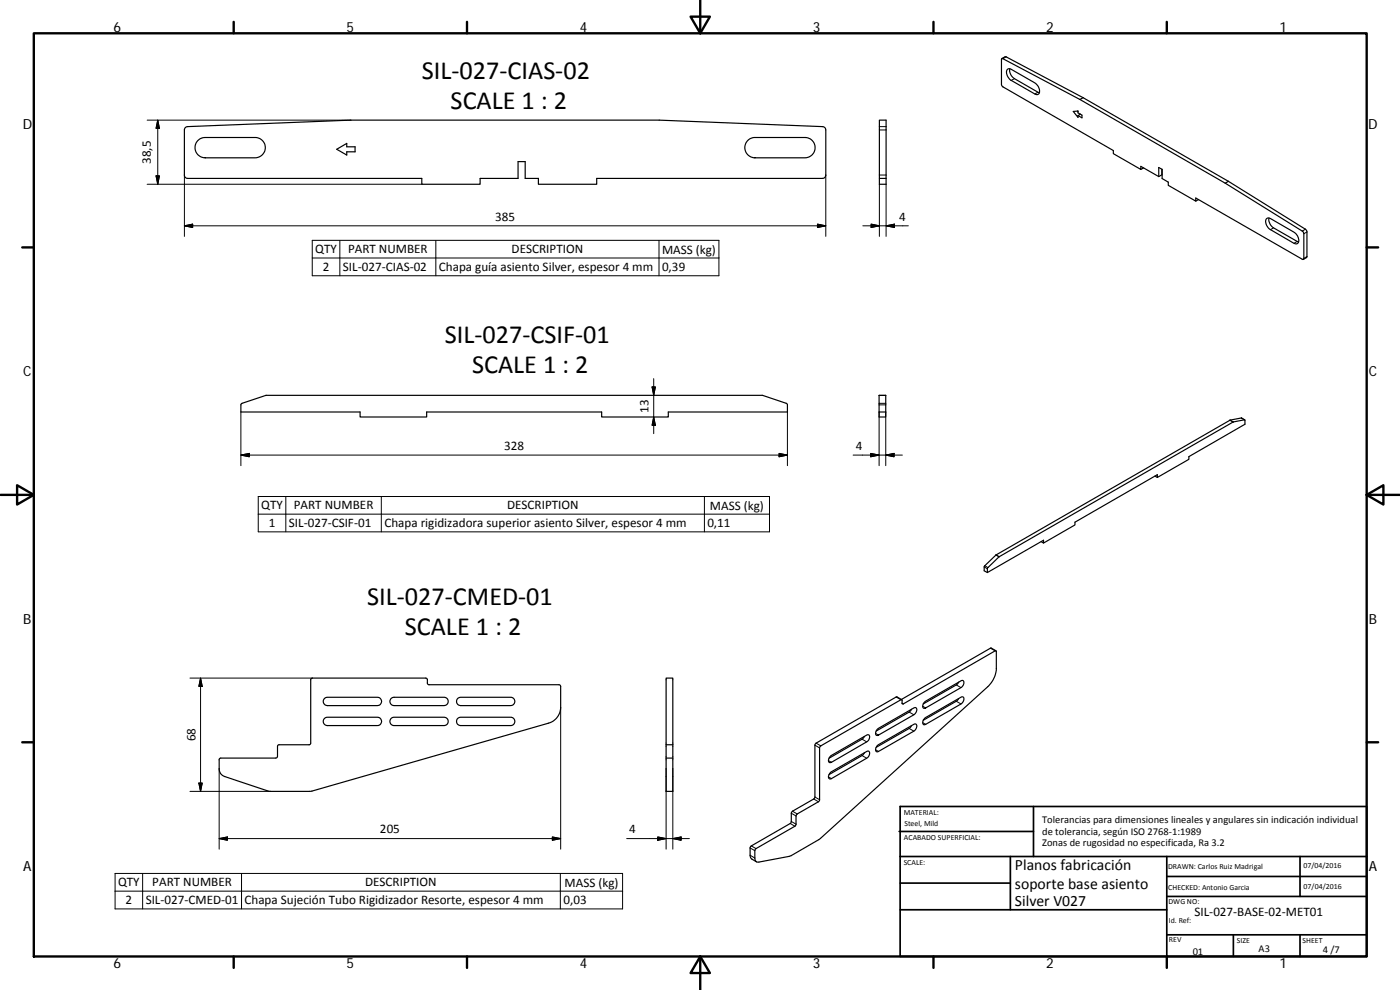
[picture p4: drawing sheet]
<svg xmlns="http://www.w3.org/2000/svg" width="420mm" height="297mm" viewBox="0 0 420 297" stroke-linecap="round" stroke-linejoin="round" font-family="sans-serif">
<g fill="none" stroke="#000" stroke-width=".36">
<path d="M300.7 17.6l1.3-.5 23.1 12.2M55.7 38.2l.6-.2 49-2h92.5l49.1 2 .7 .4 .2 .6v13.5l-.2 .6-.8 .4h-67.7v1.8h-17.5v-1.8h-4v-5h-2.1v5h-11.4v1.8h-17.5v-1.8h-70.3l-.8-.4-.2-.6v-13.5zM263.9 36h2v17.5h-2zM302.3 20.8l.5-.2 .7 .2 7.1 4.1a2.5 2.5 0 0 1 1 3.4h-.8l-7.3-4.2a2.72 2.72 0 0 1-1.2-3.3zM303.1 20.6a2.91 2.91 0 0 0 1.4 3l7.4 4.2M322.1 33.4l1.4-.1v.6l1.2 .6v.8l-1.2-.6v.5zM323.4 33.3l.1 .2M324.1 34.2l.1 .1-.7 .4M324.1 29.8l43.6 25.2M324.1 29.8l-23.2-12.3-.3 .2v7.7l.3 .6 33.2 19.2v.9l8.3 4.7v-.9l5.4 3.1M325.1 29.3l43.5 25.1M325.1 29.3l-1 .5"/>
<path d="M59.3 42.2l.7-.5 1.2-.4h15.4a3 3 0 0 1 3 3 3 3 0 0 1-3 3h-15a3.1 3.1 0 0 1-2.8-1.8 3.1 3.1 0 0 1 .5-3.3zM101.1 44.8l3-1.8v1h2.5v1.6h-2.5v.9zM224.4 42.2l.6-.5 1.2-.4h15.4a3 3 0 0 1 3 3 3 3 0 0 1-3 3h-15a3.1 3.1 0 0 1-2.8-1.8 3.1 3.1 0 0 1 .6-3.3zM263.9 53.5v1.8h2v-1.8M343.2 50.4l-.8 .4M347.8 53v-2.8l1 .6v2.8l1.8 1.1v.9l8.3 4.7v-.9l32.3 18.4 .1-7.8-.3-.6-23.3-14.4M348.7 50.8v1.7l-.9 .5M359.7 59.9l-.8 .4M368.6 54.4l-.9 .6M368.6 54.4l23.3 14.5 .3 .5v7.7l-1 .7M380.1 65.7l.5-.3 .7 .2 7 4.1a2.47 2.47 0 0 1 1.1 3.3l-.6 .2-.5-.2-7-4.1a2.67 2.67 0 0 1-1.2-3.2zM380.8 65.4a3.1 3.1 0 0 0 1.4 3l7.5 4.2"/>
<path d="M263.8 118.6h2v6.5h-2zM72.4 121.2l7.5-2.6h148.8l7.4 2.5 .2 .4v2.1h-35.7v1.5h-20v-1.5h-52.6v1.5h-19.9v-1.5h-35.8zM263.8 123.6h2M373.6 126l-1.1-.6-3.3 .6-70.3 40.5-3.5 3.5v1.3l.9 .5M346.6 142.9l.7 .4M296.4 170.4l3.4-3.3 70.2-40.5 3.6-.6v1.3l-16.8 9.7v.8l-9.5 5.5v-.9l-24.7 14.3v.8l-9.4 5.4v-.8l-16.9 9.7zM312.5 162.5l.7 .4M298.9 195.3l-1.6-.8-26.8 15.4M97.3 215.6l1-.4h15a1.25 1.25 0 0 1 1.2 1.3 1.25 1.25 0 0 1-1.2 1.2h-15a1.25 1.25 0 0 1-1.2-.7 1.25 1.25 0 0 1 .2-1.4zM97.3 209.6l1-.4h15a1.25 1.25 0 0 1 1.2 1.3 1.25 1.25 0 0 1-1.2 1.2h-15a1.26 1.26 0 0 1-1.2-.7 1.26 1.26 0 0 1 .2-1.4zM117.3 215.6l1-.4h15a1.25 1.25 0 0 1 1.2 1.3 1.25 1.25 0 0 1-1.2 1.2h-15a1.25 1.25 0 0 1-1.2-.7 1.25 1.25 0 0 1 .2-1.4zM117.3 209.6l1-.4h15a1.25 1.25 0 0 1 1.2 1.3 1.25 1.25 0 0 1-1.2 1.2h-15a1.26 1.26 0 0 1-1.2-.7 1.26 1.26 0 0 1 .2-1.4z"/>
<path d="M137.3 209.6l1-.4h15a1.25 1.25 0 0 1 1.2 1.3 1.25 1.25 0 0 1-1.2 1.2h-15a1.26 1.26 0 0 1-1.2-.7 1.26 1.26 0 0 1 .2-1.4zM137.3 215.6l1-.4h15a1.25 1.25 0 0 1 1.2 1.3 1.25 1.25 0 0 1-1.2 1.2h-15a1.25 1.25 0 0 1-1.2-.7 1.25 1.25 0 0 1 .2-1.4zM263.3 218.8l11-6.4a.67 .67 0 0 1 .8 .2 .67 .67 0 0 1-.1 .9l-.7 1-10.7 6.1a.66 .66 0 0 1-.8-.2 .66 .66 0 0 1 .1-.9zM270.6 209.9l-1.6-.8-24.2 14-.2 .4-.2 16-6.8 4.1-.1 3-.3 .4-11.9 7-.1 3.1 .4 .7 1.4 .8M273.5 212.8l-.7 .9-9.9 5.7M273.5 217.7l-.7 .9-9.9 5.6M277.6 210.5l10.8-6.2a.67 .67 0 0 1 .9 .2 .67 .67 0 0 1-.1 .9l-.8 .9-10.6 6.1a.66 .66 0 0 1-.9-.2 .66 .66 0 0 1 .1-.9zM277.6 215.4l10.8-6.2a.66 .66 0 0 1 .9 .2 .66 .66 0 0 1-.1 .9l-.8 .9-10.6 6.1a.67 .67 0 0 1-.9-.2 .67 .67 0 0 1 .1-.9zM287.7 204.7l-.7 .8-9.9 5.7M287.7 209.6l-.5 .7-10.1 5.8M65.8 227.6l.5-.1h16.5l.5-.6v-3l.3-.4 9.5-.1 .1-.5v-18.9l.4-.5h34.2l.4 .3 .1 1.3 .5 .3h39l.5 .6v6.2a5 5 0 0 1-3.7 4.8l-71.4 20.4h-12.6l-13.1-4.4a2.37 2.37 0 0 1-1.7-2.3zM199.9 223.5v-20h2v20"/>
<path d="M199.9 227.5v9.9h2v-9.9M199.9 223.5v4M199.9 223.5h2M199.9 227.5h2M201.9 223.5v4M246.1 224l24.3-14 .3 .1v1l.4 .1 27.7-15.9 .2 .1v5.2a8.1 8.1 0 0 1-2.5 5.4l-50.5 45.8-8.8 5-9.4 1.9a1.04 1.04 0 0 1-1.3-1.2v-2.3l.3-.5 11.8-6.8 .3-.6v-2.5l.3-.5 6.7-4.1zM249.3 231.7l10.8-6.2a.67 .67 0 0 1 .9 .2 .67 .67 0 0 1-.1 .9l-.8 .9-10.6 6.1a.66 .66 0 0 1-.9-.2 .66 .66 0 0 1 .2-.9zM249.3 226.8l10.8-6.2a.67 .67 0 0 1 .9 .2 .67 .67 0 0 1-.1 .9l-.8 .9-10.6 6.1a.67 .67 0 0 1-.9-.2 .67 .67 0 0 1 .2-.9zM259.4 225.9l-.7 .8-9.9 5.7M259.4 221l-.7 .8-9.9 5.7M263.3 223.7l11-6.4a.66 .66 0 0 1 .8 .2 .66 .66 0 0 1-.1 .9l-.7 1-10.7 6.1a.67 .67 0 0 1-.8-.2 .67 .67 0 0 1 .1-.9z"/>
</g>
<g fill="none" stroke="#000" stroke-width=".3">
<path d="M302 17.1l-1 .5M44.2 36h61.1M47.3 36v19.3M47.3 36l.5 2.5h-1zM263.9 39h2M263.9 38h2M304.5 23.6l-1 .5M311.5 27.7l-.9 .5M44.2 55.3h82.4M46.8 52.8h1l-.5 2.5zM55.3 52.5v18.4M247.8 52.5v18.4"/>
<path d="M263.9 55.3v15.6M263.9 52.5h2M265.9 55.3v15.6M55.3 67.8l2.5-.6v1.1zM55.3 67.8h192.5M93.7 72.1h122.1v10.6h-122.1zM93.7 77.4h122.1M102 72.1v10.6M130.8 72.1v10.6M197.8 72.1v10.6M245.3 67.2l2.5 .6-2.5 .5zM258.9 67.8h13.7"/>
<path d="M261.4 67.2l2.5 .6-2.5 .5zM265.9 67.8l2.5-.6v1.1zM382.2 68.4l-.9 .5M389.3 72.4l-1 .6M391.8 68.8l-1 .5M392.2 69.6l-.9 .5M392.2 77l-.9 .5M195.7 116.1h1l-.5 2.5zM196.2 113.6v16.5M263.8 118.6h2M72.3 136.5l2.5-.5v1.1zM72.3 136.5h164"/>
<path d="M72.3 123.6v16.1M196.2 125.1l.5 2.5h-1zM233.8 136l2.5 .5-2.5 .6zM236.3 123.6v16.1M256 136.5h14.8M261.3 136l2.5 .5-2.5 .6zM263.8 121.5h2M263.8 121h2M263.8 123.6v16.1M265.8 136.5l2.5-.5v1.1zM265.8 123.6v16.1M369.1 126.1l.9 .5"/>
<path d="M369.2 126l.9 .6M372.5 125.4l1 .6M77.5 149h153.4v10.6h-153.4zM77.5 154.3h153.4M85.8 149v10.6M114.4 149v10.6M211.4 149v10.6M295.4 170.1l.9 .5M295.6 169.7l.9 .6M298.9 166.5l.9 .6M298.9 166.5l1 .5M297.3 194.5l1.4 .8"/>
<path d="M57 203.5h36.8M60.2 203.5v33.9M60.2 203.5l.5 2.5h-1zM168.3 212.2v42.6M269 209.1l1.4 .9M270.7 211l.4 .2M272.8 213.7l1.5 .8M272.8 218.6l1.5 .8M276.9 211.9l.9 .5M276.9 216.8l.9 .5M287 205.5l1.4 .8M287 210.4l1.4 .8"/>
<path d="M57 237.4h24.2M59.7 234.9h1l-.5 2.5zM65.8 230.7v24.1M199.9 230.7v24.1M201.9 230.7v24.1M244.2 239.7l1.4 .9M244.6 239.1l1.4 .8M244.6 223.6l1.4 .8M244.9 223l1.4 .8M248.6 233.1l.9 .5M248.6 228.2l.9 .5M258.7 226.7l1.4 .8"/>
<path d="M258.7 221.8l1.4 .8M262.8 220l.8 .6M262.8 225l.8 .5M65.8 251.6h102.5M65.8 251.6l2.5-.5v1zM165.8 251.1l2.5 .5-2.5 .5zM188.1 251.6h18.8M197.4 251.1l2.5 .5-2.5 .5zM201.9 251.6l2.5-.5v1zM225.1 256.6l1.4 .9M225.1 254.4l1.4 .8M225.5 253.8l1.4 .8"/>
<path d="M237.2 247.1l1.4 .8M237.5 244l1.4 .8M237.5 246.5l1.4 .8M237.8 243.4l1.5 .8M34.5 262.1h152.3v10.6h-152.3zM34.5 267.4h152.3M42.8 262.1v10.6M72.5 262.1v10.6M168.2 262.1v10.6"/>
</g>
<g fill="none" stroke="#000" stroke-width=".71">
<path d="M10.1 10h400.1v277h-400.1zM70.1 6.6v3.4M140.2 6.6v3.4M207.3 5h5.8l-2.9 5zM210.2 0v10M280.2 6.6v3.4M350.2 6.6v3.4M6.7 74.2h3.4M410.2 74.2h3.4M.2 148.5h9.9M5.1 145.6l5 2.9-5 2.9zM410.2 148.5l5-2.9v5.8z"/>
<path d="M410.2 148.5h9.9M6.7 222.7h3.4M410.2 222.7h3.4M70.1 287v3.4M140.2 287v3.4M210.2 287l2.9 5h-5.8zM210.2 287v10M280.2 287v3.4M350.2 287v3.4"/>
</g>
<g fill="none" stroke="#000" stroke-width=".51">
<path d="M269.8 249.5h40.4M270.1 257h140.1M270.1 242h140.1v45h-140.1zM303.2 257v16M310.2 242v15M350.2 257v30M390.2 257v12M270.1 273h80.1M270.1 265h33.1M350.2 269h60M350.2 263h60M350.2 280.5h60"/>
<path d="M370.2 280.5v6.5M390.2 280.5v6.5"/>
</g>
<g fill="#000" stroke="#000" stroke-width=".3">
<path d="M47.3 36l.5 2.5h-1zM46.8 52.8h1l-.5 2.5zM55.3 67.8l2.5-.6v1.1zM245.3 67.2l2.5 .6-2.5 .5zM261.4 67.2l2.5 .6-2.5 .5zM265.9 67.8l2.5-.6v1.1zM195.7 116.1h1l-.5 2.5zM72.3 136.5l2.5-.5v1.1zM196.2 125.1l.5 2.5h-1zM233.8 136l2.5 .5-2.5 .6zM261.3 136l2.5 .5-2.5 .6zM265.8 136.5l2.5-.5v1.1z"/>
<path d="M60.2 203.5l.5 2.5h-1zM59.7 234.9h1l-.5 2.5zM65.8 251.6l2.5-.5v1zM165.8 251.1l2.5 .5-2.5 .5zM197.4 251.1l2.5 .5-2.5 .5zM201.9 251.6l2.5-.5v1z"/>
</g>
<g font-size="7.9">
<text x="126.6" y="23.7">SIL‐027‐CIAS‐02</text>
<text x="135.2" y="32.7">SCALE 1 : 2</text>
<text x="133.5" y="102.9">SIL‐027‐CSIF‐01</text>
<text x="141.7" y="111.9">SCALE 1 : 2</text>
<text x="110.2" y="181.7">SIL‐027‐CMED‐01</text>
<text x="121.5" y="190.7">SCALE 1 : 2</text>
</g>
<g font-size="4.7">
<text x="304.6" y="261.2">Planos fabricación</text>
<text x="304.6" y="266.6">soporte base asiento</text>
<text x="304.6" y="272">Silver V027</text>
</g>
<g font-size="4.2">
<text x="34" y="9.6">6</text>
<text x="104" y="9.6">5</text>
<text x="174" y="9.6">4</text>
<text x="244" y="9.6">3</text>
<text x="314" y="9.6">2</text>
<text x="384" y="9.6">1</text>
<text x="6.8" y="38.7">D</text>
<text x="410.6" y="38.7">D</text>
<text x="7" y="112.9">C</text>
<text x="410.8" y="112.9">C</text>
<text x="7" y="187.1">B</text>
<text x="410.8" y="187.1">B</text>
<text x="7" y="261.3">A</text>
<text x="410.8" y="261.3">A</text>
<text x="34" y="290.4">6</text>
<text x="104" y="290.4">5</text>
<text x="174" y="290.4">4</text>
<text x="244" y="290.4">3</text>
<text x="314" y="290.4">2</text>
<text x="384" y="290.4">1</text>
</g>
<g font-size="3.9">
<text x="45.2" y="49.2" transform="rotate(-90 45.2 49.2)">38,5</text>
<text x="148.6" y="66.2">385</text>
<text x="269.8" y="66.2">4</text>
<text x="94.6" y="76.1">QTY</text>
<text x="104.4" y="76.1">PART NUMBER</text>
<text x="153.6" y="76.1">DESCRIPTION</text>
<text x="198.7" y="76.1">MASS (kg)</text>
<text x="96.9" y="81.3">2</text>
<text x="102.9" y="81.3">SIL‐027‐CIAS‐02</text>
<text x="131.7" y="81.4">Chapa guía asiento Silver, espesor 4 mm</text>
<text x="198.7" y="81.3">0,39</text>
<text x="194.6" y="123.9" transform="rotate(-90 194.6 123.9)">13</text>
<text x="151.3" y="135">328</text>
<text x="256.8" y="135">4</text>
<text x="78.4" y="152.9">QTY</text>
<text x="88.2" y="152.8">PART NUMBER</text>
<text x="152.2" y="152.9">DESCRIPTION</text>
<text x="213.1" y="153">MASS (kg)</text>
<text x="80.7" y="158.2">1</text>
<text x="86.7" y="158.2">SIL‐027‐CSIF‐01</text>
<text x="115.3" y="158.3">Chapa rigidizadora superior asiento Silver, espesor 4 mm</text>
<text x="212.3" y="158.2">0,11</text>
<text x="58.6" y="222.4" transform="rotate(-90 58.6 222.4)">68</text>
<text x="114" y="250">205</text>
<text x="188.8" y="250.1">4</text>
<text x="35.4" y="266">QTY</text>
<text x="45.7" y="266">PART NUMBER</text>
<text x="109.6" y="266">DESCRIPTION</text>
<text x="169.4" y="266.1">MASS (kg)</text>
<text x="37.7" y="271.3">2</text>
<text x="43.7" y="271.3">SIL‐027‐CMED‐01</text>
<text x="73.4" y="271.4">Chapa Sujeción Tubo Rigidizador Resorte, espesor 4 mm</text>
<text x="169.1" y="271.3">0,03</text>
<text x="358.5" y="274.9">SIL‐027‐BASE‐02‐MET01</text>
</g>
<g font-size="3.1">
<text x="312.8" y="246.8">Tolerancias para dimensiones lineales y angulares sin indicación individual</text>
<text x="312.8" y="250.4">de tolerancia, según ISO 2768‐1:1989</text>
<text x="312.8" y="254">Zonas de rugosidad no especificada, Ra 3.2</text>
<text x="357.9" y="286.4">01</text>
<text x="377.7" y="285.6">A3</text>
<text x="397" y="285.9">4 /7</text>
</g>
<g font-size="2.4">
<text x="271.2" y="244.4">MATERIAL:</text>
<text x="271.3" y="251.9">ACABADO SUPERFICIAL:</text>
<text x="271.4" y="247.9">Steel, Mild</text>
<text x="271.2" y="259.7">SCALE:</text>
<text x="350.6" y="260.8">DRAWN: Carlos Ruiz Madrigal</text>
<text x="391.2" y="260.6">07/04/2016</text>
<text x="350.6" y="267">CHECKED: Antonio Garcia</text>
<text x="391.2" y="266.6">07/04/2016</text>
<text x="350.7" y="271.4">DWG NO:</text>
<text x="350.8" y="276.8">Id. Ref:</text>
<text x="350.8" y="282.8">REV</text>
<text x="371.2" y="282.9">SIZE</text>
<text x="390.9" y="282.9">SHEET</text>
</g>
</svg>
